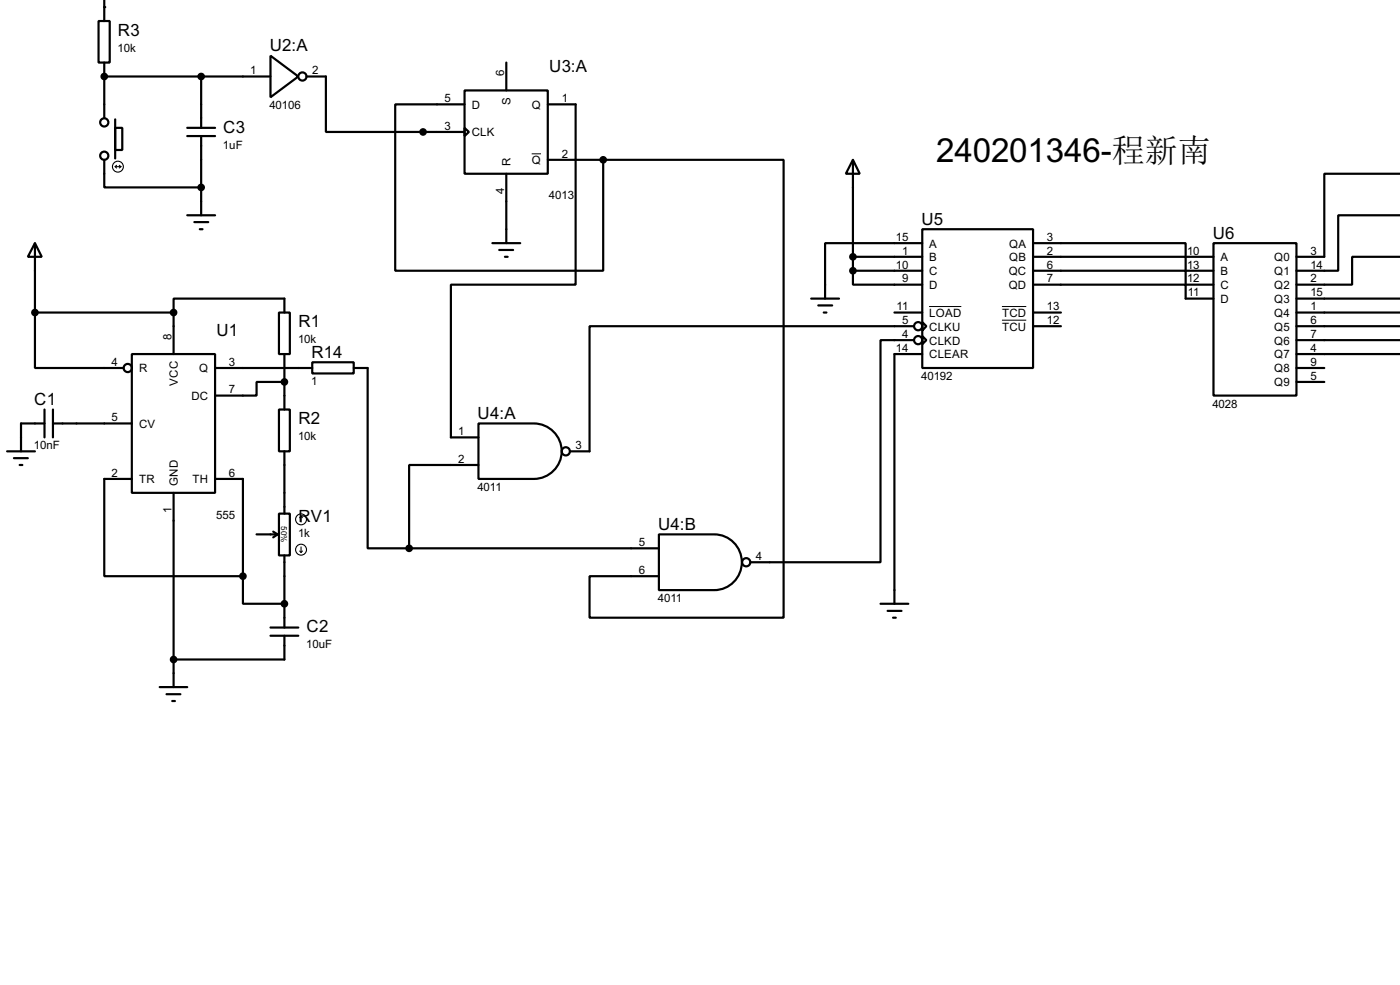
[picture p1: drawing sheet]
<svg xmlns="http://www.w3.org/2000/svg" width="256mm" height="180mm" viewBox="0 0 256 180" stroke-linecap="round" stroke-linejoin="round" font-family="sans-serif">
<g fill="none" stroke="#000" stroke-width=".4">
<path d="M19.1 -.1v4M18.1 3.9h2v7.6h-2zM19.1 14h30.5M19.1 11.5v10.1M36.9 14v9.4M49.6 10.2l5.1 3.8-5.1 3.8zM56.2 14h3.5v10.2h25.4M85.1 16.6h15.3v15.2h-15.3zM85.1 19.1h-12.7v30.5h38.1v-20.3M92.8 11.5v5.1M100.4 19.1h5.1v33h-22.9v28h5.1M19.1 29.3v5h17.8"/>
<path d="M21.1 23.4h1.3v4.1h-1.3zM21.1 21.9v7.1M34.3 39.4h5.1M34.3 24.9h5.1M34.3 23.4h5.1M36.9 24.9v14.5M85.1 23.4l.8 .8-.8 .7zM92.8 31.8v12.7M100.4 29.3h10.1M110.5 29.3h33.1v83.8h-35.6v-7.6h12.7M156.3 29.3l1.2 2.5h-2.5zM156.3 29.3v20.3"/>
<path d="M256.5 31.8h-13.9v15.2h-5.1M256.5 39.4h-11.3v10.2h-7.7M6.4 44.5l1.3 2.5h-2.6zM6.4 57.2v10.2h16.3M6.4 57.2h25.4M6.4 44.5v12.7M31.8 57.2v-2.5h20.3v2.5M31.8 57.2v7.6M35.6 40.7h2.6M36.6 42h.5M51.1 57.2h2v7.6h-2zM90.2 44.5h5.1"/>
<path d="M91.5 45.8h2.5M92.5 47h.5M148.6 54.7h5.1M149.9 55.9h2.6M150.9 57.2h.5M156.3 49.6v2.5h12.7M156.3 49.6h12.7M156.3 47h12.7M163.9 57.2h5.1M167.4 59.7h-59.4v22.9h-3.6M169 42h20.3v25.4h-20.3zM169 59l.7 .7-.7 .8z"/>
<path d="M169 44.5h-17.8v10.2M189.3 44.5h27.9v2.5h5.1M189.3 47h27.9v2.6h5.1M189.3 49.6h27.9v2.5h5.1M189.3 52.1h27.9v2.6h5.1M189.3 57.2h5.1M189.3 59.7h5.1M222.3 44.5h15.2v27.9h-15.2zM237.5 54.7h19M237.5 57.2h19M237.5 59.7h19M256.5 47h-8.8v5.1h-10.2"/>
<path d="M8.2 77.5h-4.3v5.1M8.2 75v5.1M9.7 77.5h14.5M9.7 75v5.1M24.2 64.8h15.2v25.4h-15.2zM39.4 67.4h17.8M51.1 75h2v7.6h-2zM52.1 69.9h-5.1v2.5h-7.6M52.1 64.8v10.2M57.2 66.3h7.6v2.1h-7.6zM64.8 67.4h2.6v33h7.6M87.7 77.5h10.1a5.1 5.1 0 0 1 5.1 5.1 5.1 5.1 0 0 1-5.1 5.1h-10.1z"/>
<path d="M167.4 62.3h-6.1v40.6h-23.8M169 61.5l.7 .8-.7 .7zM169 64.8h-5.1v45.7M237.5 62.3h19M237.5 64.8h19M237.5 67.4h5.1M237.5 69.9h5.1M1.3 82.6h5.1M2.6 83.9h2.5M3.6 85.1h.5M24.2 87.7h-5.1v17.8h25.4M31.8 90.2v35.6"/>
<path d="M39.4 87.7h5.1v17.8M47 97.8h3.9M50.1 97.3l.8 .5M50.9 97.8l-.8 .6M51.1 94h2v7.7h-2zM52.1 82.6v11.4M87.7 85.1h-12.7v15.3M120.7 97.8h10.2a5.1 5.1 0 0 1 5 5.1 5.1 5.1 0 0 1-5 5.1h-10.2zM44.5 105.5v5h7.6M49.6 114.9h5.1M49.6 116.4h5.1M52.1 101.7v13.2"/>
<path d="M52.1 116.4v4.3h-20.3M75 100.4h45.7M161.3 110.5h5.1M162.6 111.8h2.6M163.6 113.1h.5M29.3 125.8h5M30.5 127.1h2.6M31.6 128.3h.5"/>
<circle cx="55.4" cy="14" r=".75"/>
<circle cx="19.1" cy="28.5" r=".75"/>
<circle cx="19.1" cy="22.4" r=".75"/>
<circle cx="168.2" cy="59.7" r=".75"/>
<circle cx="23.4" cy="67.4" r=".75"/>
<circle cx="168.2" cy="62.3" r=".75"/>
<circle cx="103.6" cy="82.6" r=".75"/>
<circle cx="136.7" cy="102.9" r=".75"/>
</g>
<g fill="#000">
<circle cx="19.1" cy="14" r=".2"/>
<circle cx="19.1" cy="1.3" r=".2"/>
<circle cx="52.1" cy="110.5" r=".2"/>
</g>
<g fill="#000" stroke="#000" stroke-width=".4">
<circle cx="19.1" cy="14" r=".5"/>
<circle cx="36.8" cy="14" r=".5"/>
<circle cx="36.8" cy="34.3" r=".5"/>
<circle cx="77.5" cy="24.2" r=".5"/>
<circle cx="110.5" cy="29.3" r=".5"/>
<circle cx="6.4" cy="57.2" r=".5"/>
<circle cx="31.8" cy="57.2" r=".5"/>
<circle cx="156.2" cy="49.6" r=".5"/>
<circle cx="156.2" cy="47" r=".5"/>
<circle cx="52.1" cy="69.9" r=".5"/>
<circle cx="44.5" cy="105.5" r=".5"/>
<circle cx="52.1" cy="110.5" r=".5"/>
<circle cx="74.9" cy="100.4" r=".5"/>
<circle cx="31.8" cy="120.7" r=".5"/>
</g>
<g fill="none" stroke="#000" stroke-width=".2">
<path d="M21.1 30.5h1.1M21.1 30.5l.3 .3M21.4 30.3l-.3 .2M21.9 30.3l.3 .2M22.2 30.5l-.3 .3M55.2 94.5v1.1M55.2 94.5l.2 .3M55.2 94.5l-.3 .3M54.9 100.9l.3 .2M55.2 100.1v1M55.4 100.9l-.2 .2"/>
<circle cx="21.6" cy="30.5" r="1"/>
<circle cx="55.1" cy="95.1" r="1"/>
<circle cx="55.1" cy="100.6" r="1"/>
</g>
<path d="M97.4 28.2h1.7M170.2 56.1h5.9M183.6 56.1h4.4M183.6 58.6h4.4" fill="none" stroke="#000" stroke-width=".18"/>
<text font-size="6.8" x="171.5" y="29.7">240201346-</text>
<text font-size="6.1" x="203.7" y="29.7">程新南</text>
<g font-size="3.5">
<text x="21.6" y="6.5">R3</text>
<text x="49.4" y="9.4">U2:A</text>
<text x="100.6" y="13.2">U3:A</text>
<text x="40.9" y="24.3">C3</text>
<text x="168.8" y="41.2">U5</text>
<text x="222.2" y="43.7">U6</text>
<text x="54.7" y="59.9">R1</text>
<text x="39.7" y="61.4">U1</text>
<text x="57.1" y="65.5">R14</text>
<text x="6.3" y="74.1">C1</text>
<text x="54.7" y="77.6">R2</text>
<text x="87.5" y="76.7">U4:A</text>
<text x="54.7" y="95.5">RV1</text>
<text x="120.6" y="97">U4:B</text>
<text x="56.2" y="115.8">C2</text>
</g>
<g font-size="2.4">
<text x="21.6" y="9.5">10k</text>
<text x="45.9" y="13.6">1</text>
<text x="57.2" y="13.6">2</text>
<text x="92.4" y="14" transform="rotate(-90 92.4 14)">6</text>
<text x="49.4" y="20">40106</text>
<text x="81.5" y="18.7">5</text>
<text x="81.5" y="23.8">3</text>
<text x="86.4" y="19.9">D</text>
<text x="93.6" y="19.2" transform="rotate(-90 93.6 19.2)">S</text>
<text x="97.4" y="19.9">Q</text>
<text x="102.9" y="18.7">1</text>
<text x="40.9" y="27.2">1uF</text>
<text x="86.4" y="25">CLK</text>
<text x="102.9" y="28.9">2</text>
<text x="92.4" y="35.5" transform="rotate(-90 92.4 35.5)">4</text>
<text x="93.5" y="30.5" transform="rotate(-90 93.5 30.5)">R</text>
<text x="97.4" y="30">Q</text>
<text x="100.6" y="36.5">4013</text>
<text x="164.1" y="44.1">15</text>
<text x="165.3" y="46.6">1</text>
<text x="170.2" y="45.3">A</text>
<text x="170.2" y="47.8">B</text>
<text x="184.9" y="45.3">QA</text>
<text x="184.9" y="47.8">QB</text>
<text x="191.8" y="44.1">3</text>
<text x="191.8" y="46.6">2</text>
<text x="217.5" y="46.6">10</text>
<text x="223.6" y="47.8">A</text>
<text x="233.4" y="47.8">Q0</text>
<text x="240.1" y="46.6">3</text>
<text x="164.1" y="49.2">10</text>
<text x="165.3" y="51.7">9</text>
<text x="170.2" y="50.4">C</text>
<text x="170.2" y="52.9">D</text>
<text x="184.8" y="50.4">QC</text>
<text x="184.8" y="52.9">QD</text>
<text x="191.8" y="49.2">6</text>
<text x="191.8" y="51.7">7</text>
<text x="217.5" y="49.2">13</text>
<text x="217.5" y="51.7">12</text>
<text x="223.6" y="50.4">B</text>
<text x="223.6" y="52.9">C</text>
<text x="233.4" y="50.4">Q1</text>
<text x="233.4" y="52.9">Q2</text>
<text x="240.1" y="49.2">14</text>
<text x="240.1" y="51.7">2</text>
<text x="164.3" y="56.8">11</text>
<text x="165.3" y="59.3">5</text>
<text x="170.2" y="58">LOAD</text>
<text x="183.6" y="58">TCD</text>
<text x="191.8" y="56.8">13</text>
<text x="191.8" y="59.3">12</text>
<text x="217.6" y="54.3">11</text>
<text x="223.6" y="55.4">D</text>
<text x="233.4" y="55.4">Q3</text>
<text x="233.4" y="58">Q4</text>
<text x="240.1" y="54.3">15</text>
<text x="240.1" y="56.8">1</text>
<text x="240.1" y="59.3">6</text>
<text x="31.4" y="62.3" transform="rotate(-90 31.4 62.3)">8</text>
<text x="54.6" y="62.8">10k</text>
<text x="164.1" y="64.4">14</text>
<text x="165.3" y="61.9">4</text>
<text x="170.2" y="65.6">CLEAR</text>
<text x="170.2" y="60.5">CLKU</text>
<text x="170.2" y="63.1">CLKD</text>
<text x="183.6" y="60.5">TCU</text>
<text x="233.4" y="60.5">Q5</text>
<text x="233.4" y="63.1">Q6</text>
<text x="233.4" y="65.6">Q7</text>
<text x="240.1" y="61.9">7</text>
<text x="240.1" y="64.4">4</text>
<text x="20.5" y="67">4</text>
<text x="25.5" y="68.1">R</text>
<text x="32.6" y="70.6" transform="rotate(-90 32.6 70.6)">VCC</text>
<text x="36.5" y="68.1">Q</text>
<text x="42" y="72">7</text>
<text x="42" y="67">3</text>
<text x="57" y="70.6">1</text>
<text x="168.8" y="69.5">40192</text>
<text x="233.4" y="68.1">Q8</text>
<text x="233.4" y="70.7">Q9</text>
<text x="240.1" y="67">9</text>
<text x="240.1" y="69.5">5</text>
<text x="20.5" y="77.1">5</text>
<text x="35.1" y="73.2">DC</text>
<text x="222.1" y="74.6">4028</text>
<text x="6.2" y="82.2">10nF</text>
<text x="25.5" y="78.3">CV</text>
<text x="54.6" y="80.6">10k</text>
<text x="84" y="79.7">1</text>
<text x="105.5" y="82.2">3</text>
<text x="20.5" y="87.3">2</text>
<text x="25.5" y="88.5">TR</text>
<text x="32.6" y="88.9" transform="rotate(-90 32.6 88.9)">GND</text>
<text x="35.3" y="88.5">TH</text>
<text x="42" y="87.3">6</text>
<text x="84" y="84.7">2</text>
<text x="87.5" y="89.9">4011</text>
<text x="31.4" y="93.9" transform="rotate(-90 31.4 93.9)">1</text>
<text x="39.6" y="95">555</text>
<text x="54.6" y="98.4">1k</text>
<text x="117" y="100">5</text>
<text x="117" y="105.1">6</text>
<text x="138.5" y="102.5">4</text>
<text x="120.5" y="110.2">4011</text>
<text x="56.1" y="118.7">10uF</text>
</g>
<text font-size="1.7" x="51.5" y="96.3" transform="rotate(90 51.5 96.3)">50%</text>
</svg>
